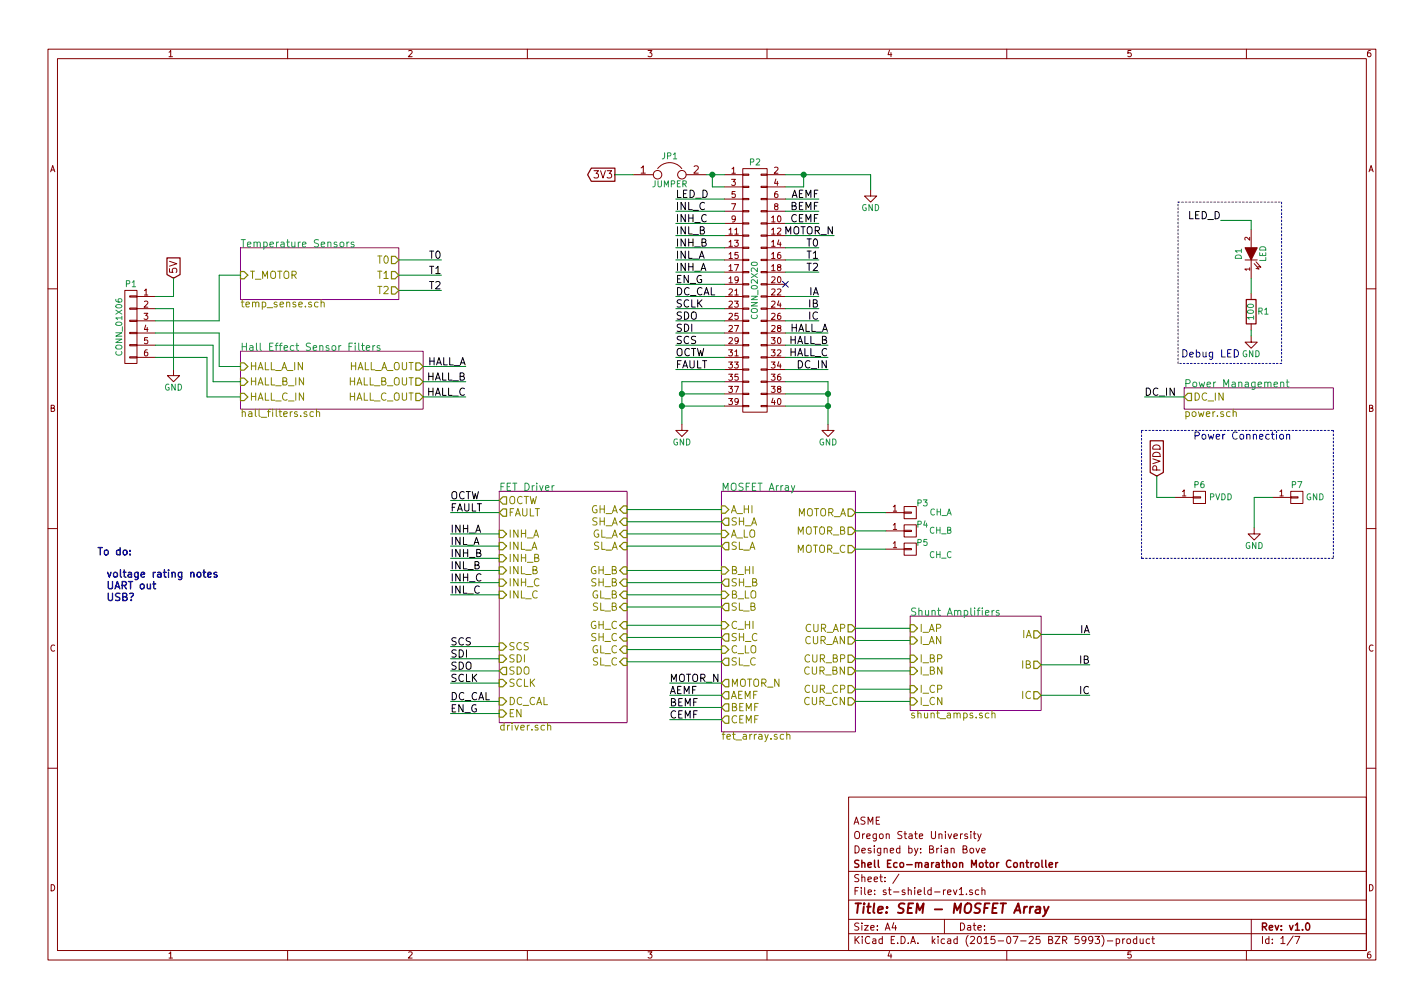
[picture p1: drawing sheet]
EESchema Schematic File Version 2
LIBS:power
LIBS:device
LIBS:transistors
LIBS:conn
LIBS:linear
LIBS:regul
LIBS:74xx
LIBS:cmos4000
LIBS:adc-dac
LIBS:memory
LIBS:xilinx
LIBS:microcontrollers
LIBS:dsp
LIBS:microchip
LIBS:analog_switches
LIBS:motorola
LIBS:texas
LIBS:intel
LIBS:audio
LIBS:interface
LIBS:digital-audio
LIBS:philips
LIBS:display
LIBS:cypress
LIBS:siliconi
LIBS:opto
LIBS:atmel
LIBS:contrib
LIBS:valves
LIBS:borniers
LIBS:drv8303
LIBS:dual-pmos
LIBS:net-tie
LIBS:ad8691
LIBS:drv8301
LIBS:tlv62566
LIBS:mcp9700
LIBS:fet_parts
LIBS:st-shield-rev1-cache
EELAYER 25 0
EELAYER END
$Descr A4 11693 8268
encoding utf-8
Sheet 1 7
Title "SEM - MOSFET Array"
Date ""
Rev "v1.0"
Comp "Shell Eco-marathon Motor Controller"
Comment1 "Designed by: Brian Bove"
Comment2 "Oregon State University"
Comment3 "ASME"
Comment4 ""
$EndDescr
$Sheet
S 4100 4025 1050 1900
U 55F1E8D5
F0 "FET Driver" 60
F1 "driver.sch" 60
F2 "GH_A" I R 5150 4175 60 
F3 "GH_B" I R 5150 4675 60 
F4 "GH_C" I R 5150 5125 60 
F5 "GL_A" I R 5150 4375 60 
F6 "GL_B" I R 5150 4875 60 
F7 "GL_C" I R 5150 5325 60 
F8 "EN" I L 4100 5850 60 
F9 "SCS" I L 4100 5300 60 
F10 "SCLK" I L 4100 5600 60 
F11 "SDO" O L 4100 5500 60 
F12 "SDI" I L 4100 5400 60 
F13 "DC_CAL" I L 4100 5750 60 
F14 "OCTW" O L 4100 4100 60 
F15 "FAULT" O L 4100 4200 60 
F16 "SH_C" I R 5150 5225 60 
F17 "SH_B" I R 5150 4775 60 
F18 "SH_A" I R 5150 4275 60 
F19 "SL_A" I R 5150 4475 60 
F20 "INH_A" I L 4100 4375 60 
F21 "INH_B" I L 4100 4575 60 
F22 "INH_C" I L 4100 4775 60 
F23 "INL_A" I L 4100 4475 60 
F24 "INL_B" I L 4100 4675 60 
F25 "INL_C" I L 4100 4875 60 
F26 "SL_B" I R 5150 4975 60 
F27 "SL_C" I R 5150 5425 60 
$EndSheet
$Sheet
S 5925 4025 1100 1975
U 55F1E8D8
F0 "MOSFET Array" 60
F1 "fet_array.sch" 60
F2 "MOTOR_A" O R 7025 4200 60 
F3 "A_LO" I L 5925 4375 60 
F4 "A_HI" I L 5925 4175 60 
F5 "CUR_AN" O R 7025 5250 60 
F6 "CUR_AP" O R 7025 5150 60 
F7 "SL_A" O L 5925 4475 60 
F8 "SH_A" O L 5925 4275 60 
F9 "MOTOR_B" O R 7025 4350 60 
F10 "B_LO" I L 5925 4875 60 
F11 "B_HI" I L 5925 4675 60 
F12 "CUR_BN" O R 7025 5500 60 
F13 "CUR_BP" O R 7025 5400 60 
F14 "SL_B" O L 5925 4975 60 
F15 "SH_B" O L 5925 4775 60 
F16 "MOTOR_C" O R 7025 4500 60 
F17 "C_LO" I L 5925 5325 60 
F18 "C_HI" I L 5925 5125 60 
F19 "CUR_CN" O R 7025 5750 60 
F20 "CUR_CP" O R 7025 5650 60 
F21 "SL_C" O L 5925 5425 60 
F22 "SH_C" O L 5925 5225 60 
F23 "MOTOR_N" O L 5925 5600 60 
F24 "AEMF" O L 5925 5700 60 
F25 "BEMF" O L 5925 5800 60 
F26 "CEMF" O L 5925 5900 60 
$EndSheet
$Sheet
S 7475 5050 1075 775 
U 55F1E8DB
F0 "Shunt Amplifiers" 60
F1 "shunt_amps.sch" 60
F2 "I_AP" I L 7475 5150 60 
F3 "I_AN" I L 7475 5250 60 
F4 "IA" O R 8550 5200 60 
F5 "I_CP" I L 7475 5650 60 
F6 "I_CN" I L 7475 5750 60 
F7 "IC" O R 8550 5700 60 
F8 "I_BP" I L 7475 5400 60 
F9 "I_BN" I L 7475 5500 60 
F10 "IB" O R 8550 5450 60 
$EndSheet
$Sheet
S 1975 2025 1300 425 
U 55F1E8DE
F0 "Temperature Sensors" 60
F1 "temp_sense.sch" 60
F2 "T1" O R 3275 2250 60 
F3 "T2" O R 3275 2375 60 
F4 "T_MOTOR" I L 1975 2250 60 
F5 "T0" O R 3275 2125 60 
$EndSheet
$Sheet
S 1975 2875 1500 475 
U 560DD722
F0 "Hall Effect Sensor Filters" 60
F1 "hall_filters.sch" 60
F2 "HALL_A_IN" I L 1975 3000 60 
F3 "HALL_A_OUT" O R 3475 3000 60 
F4 "HALL_B_IN" I L 1975 3125 60 
F5 "HALL_B_OUT" O R 3475 3125 60 
F6 "HALL_C_IN" I L 1975 3250 60 
F7 "HALL_C_OUT" O R 3475 3250 60 
$EndSheet
Text Notes 800  4550 0    60   ~ 12
To do:
Text Notes 875  4925 0    60   ~ 12
voltage rating notes\nUART out\nUSB?
$Sheet
S 9725 3175 1225 175 
U 561CA81A
F0 "Power Management" 60
F1 "power.sch" 60
F2 "DC_IN" O L 9725 3250 60 
$EndSheet
$Comp
L LED D1
U 1 1
P 10275 2075
F 0 "D1" H 10275 2175 50  0000 C CNN
F 1 "LED" H 10275 1975 50  0000 C CNN
F 2 "SMD_Packages:SMD-1206_Pol" H 10275 2075 60  0001 C CNN
F 3 "" H 10275 2075 60  0000 C CNN
	1    10275 2075
	0    -1   -1   0   
$EndComp
$Comp
L R R1
U 1 1
P 10275 2550
F 0 "R1" H 10375 2550 50  0000 C CNN
F 1 "100" V 10275 2550 50  0000 C CNN
F 2 "Resistors_SMD:R_0805" V 10205 2550 30  0001 C CNN
F 3 "" H 10275 2550 30  0000 C CNN
	1    10275 2550
	1    0    0    -1  
$EndComp
Text Label 10025 1800 2    60   ~ 0
LED_D
$Comp
L GND #PWR01
U 1 1
P 10275 2750
F 0 "#PWR01" H 10275 2500 50  0001 C CNN
F 1 "GND" H 10275 2600 50  0000 C CNN
F 2 "" H 10275 2750 60  0000 C CNN
F 3 "" H 10275 2750 60  0000 C CNN
	1    10275 2750
	1    0    0    -1  
$EndComp
$Comp
L CONN_02X20 P2
U 1 1
P 6200 2375
F 0 "P2" H 6200 3425 50  0000 C CNN
F 1 "CONN_02X20" V 6200 2375 50  0000 C CNN
F 2 "Pin_Headers:Pin_Header_Straight_2x20" H 6200 1425 60  0001 C CNN
F 3 "" H 6200 1425 60  0000 C CNN
	1    6200 2375
	1    0    0    -1  
$EndComp
$Comp
L JUMPER JP1
U 1 1
P 5500 1425
F 0 "JP1" H 5500 1575 50  0000 C CNN
F 1 "JUMPER" H 5500 1345 50  0000 C CNN
F 2 "Pin_Headers:Pin_Header_Straight_1x02" H 5500 1425 60  0001 C CNN
F 3 "" H 5500 1425 60  0000 C CNN
	1    5500 1425
	1    0    0    -1  
$EndComp
Text GLabel 5050 1425 0    60   Output ~ 0
3V3
$Comp
L GND #PWR02
U 1 1
P 7150 1550
F 0 "#PWR02" H 7150 1300 50  0001 C CNN
F 1 "GND" H 7150 1400 50  0000 C CNN
F 2 "" H 7150 1550 60  0000 C CNN
F 3 "" H 7150 1550 60  0000 C CNN
	1    7150 1550
	1    0    0    -1  
$EndComp
Text Label 5550 1625 0    60   ~ 0
LED_D
Text Label 5550 2225 0    60   ~ 0
INH_A
Text Label 5550 2125 0    60   ~ 0
INL_A
Text Label 5550 1925 0    60   ~ 0
INL_B
Text Label 5550 2025 0    60   ~ 0
INH_B
Text Label 5550 1825 0    60   ~ 0
INH_C
Text Label 5550 1725 0    60   ~ 0
INL_C
Text Label 5550 2825 0    60   ~ 0
SCS
Text Label 5550 2725 0    60   ~ 0
SDI
Text Label 5550 2625 0    60   ~ 0
SDO
Text Label 5550 2525 0    60   ~ 0
SCLK
Text Label 5550 2925 0    60   ~ 0
OCTW
Text Label 5550 3025 0    60   ~ 0
FAULT
Text Label 5550 2325 0    60   ~ 0
EN_G
NoConn ~ 6450 2325
Text Label 3700 4375 0    60   ~ 0
INH_A
Text Label 3700 4475 0    60   ~ 0
INL_A
Text Label 3700 4675 0    60   ~ 0
INL_B
Text Label 3700 4575 0    60   ~ 0
INH_B
Text Label 3700 4775 0    60   ~ 0
INH_C
Text Label 3700 4875 0    60   ~ 0
INL_C
Text Label 3700 5300 0    60   ~ 0
SCS
Text Label 3700 5400 0    60   ~ 0
SDI
Text Label 3700 5500 0    60   ~ 0
SDO
Text Label 3700 5600 0    60   ~ 0
SCLK
Text Label 3700 4100 0    60   ~ 0
OCTW
Text Label 3700 4200 0    60   ~ 0
FAULT
Text Label 3700 5750 0    60   ~ 0
DC_CAL
Text Label 3700 5850 0    60   ~ 0
EN_G
Text Label 5550 2425 0    60   ~ 0
DC_CAL
Text Label 8950 5200 2    60   ~ 0
IA
Text Label 8950 5450 2    60   ~ 0
IB
Text Label 8950 5700 2    60   ~ 0
IC
Text Label 6725 2425 2    60   ~ 0
IA
Text Label 6725 2525 2    60   ~ 0
IB
Text Label 6725 2625 2    60   ~ 0
IC
Text Label 5500 5600 0    60   ~ 0
MOTOR_N
Text Label 5500 5700 0    60   ~ 0
AEMF
Text Label 5500 5800 0    60   ~ 0
BEMF
Text Label 5500 5900 0    60   ~ 0
CEMF
Text Label 6850 1925 2    60   ~ 0
MOTOR_N
Text Label 6725 1625 2    60   ~ 0
AEMF
Text Label 6725 1725 2    60   ~ 0
BEMF
Text Label 6725 1825 2    60   ~ 0
CEMF
Text Label 3825 3000 2    60   ~ 0
HALL_A
Text Label 3825 3125 2    60   ~ 0
HALL_B
Text Label 3825 3250 2    60   ~ 0
HALL_C
Text Label 6800 2725 2    60   ~ 0
HALL_A
Text Label 6800 2825 2    60   ~ 0
HALL_B
Text Label 6800 2925 2    60   ~ 0
HALL_C
Text Label 3625 2125 2    60   ~ 0
T0
Text Label 3625 2250 2    60   ~ 0
T1
Text Label 3625 2375 2    60   ~ 0
T2
Text Label 6725 2025 2    60   ~ 0
T0
Text Label 6725 2125 2    60   ~ 0
T1
Text Label 6725 2225 2    60   ~ 0
T2
Text Label 9400 3250 0    60   ~ 0
DC_IN
Text Label 6800 3025 2    60   ~ 0
DC_IN
$Comp
L CONN_01X06 P1
U 1 1
P 1075 2675
F 0 "P1" H 1075 3025 50  0000 C CNN
F 1 "CONN_01X06" V 1175 2675 50  0000 C CNN
F 2 "Pin_Headers:Pin_Header_Straight_1x06" H 1075 2675 60  0001 C CNN
F 3 "" H 1075 2675 60  0000 C CNN
	1    1075 2675
	-1   0    0    -1  
$EndComp
Text GLabel 1425 2275 1    60   Input ~ 0
5V
$Comp
L GND #PWR03
U 1 1
P 1425 3025
F 0 "#PWR03" H 1425 2775 50  0001 C CNN
F 1 "GND" H 1425 2875 50  0000 C CNN
F 2 "" H 1425 3025 60  0000 C CNN
F 3 "" H 1425 3025 60  0000 C CNN
	1    1425 3025
	1    0    0    -1  
$EndComp
$Comp
L CONN_01X01 P3
U 1 1
P 7475 4200
F 0 "P3" H 7575 4275 50  0000 C CNN
F 1 "CH_A" H 7725 4200 50  0000 C CNN
F 2 "Pin_Headers:Pin_Header_Straight_1x01" H 7475 4200 60  0001 C CNN
F 3 "" H 7475 4200 60  0000 C CNN
	1    7475 4200
	1    0    0    -1  
$EndComp
$Comp
L CONN_01X01 P4
U 1 1
P 7475 4350
F 0 "P4" H 7575 4400 50  0000 C CNN
F 1 "CH_B" H 7725 4350 50  0000 C CNN
F 2 "Pin_Headers:Pin_Header_Straight_1x01" H 7475 4350 60  0001 C CNN
F 3 "" H 7475 4350 60  0000 C CNN
	1    7475 4350
	1    0    0    -1  
$EndComp
$Comp
L CONN_01X01 P5
U 1 1
P 7475 4500
F 0 "P5" H 7575 4550 50  0000 C CNN
F 1 "CH_C" H 7725 4450 50  0000 C CNN
F 2 "Pin_Headers:Pin_Header_Straight_1x01" H 7475 4500 60  0001 C CNN
F 3 "" H 7475 4500 60  0000 C CNN
	1    7475 4500
	1    0    0    -1  
$EndComp
$Comp
L CONN_01X01 P6
U 1 1
P 9850 4075
F 0 "P6" H 9850 4175 50  0000 C CNN
F 1 "PVDD" H 10025 4075 50  0000 C CNN
F 2 "Pin_Headers:Pin_Header_Straight_1x01" H 9850 4075 60  0001 C CNN
F 3 "" H 9850 4075 60  0000 C CNN
	1    9850 4075
	1    0    0    -1  
$EndComp
Text GLabel 9500 3900 1    60   Input ~ 0
PVDD
$Comp
L CONN_01X01 P7
U 1 1
P 10650 4075
F 0 "P7" H 10650 4175 50  0000 C CNN
F 1 "GND" H 10800 4075 50  0000 C CNN
F 2 "Pin_Headers:Pin_Header_Straight_1x01" H 10650 4075 60  0001 C CNN
F 3 "" H 10650 4075 60  0000 C CNN
	1    10650 4075
	1    0    0    -1  
$EndComp
$Comp
L GND #PWR04
U 1 1
P 10300 4325
F 0 "#PWR04" H 10300 4075 50  0001 C CNN
F 1 "GND" H 10300 4175 50  0000 C CNN
F 2 "" H 10300 4325 60  0000 C CNN
F 3 "" H 10300 4325 60  0000 C CNN
	1    10300 4325
	1    0    0    -1  
$EndComp
Text Notes 9800 3600 0    60   ~ 0
Power Connection
Text Notes 9700 2925 0    60   ~ 0
Debug LED
Wire Wire Line
	5150 4175 5925 4175
Wire Wire Line
	5150 4275 5925 4275
Wire Wire Line
	5925 4375 5150 4375
Wire Wire Line
	5150 4475 5925 4475
Wire Wire Line
	5150 4675 5925 4675
Wire Wire Line
	5150 4775 5925 4775
Wire Wire Line
	5150 4875 5925 4875
Wire Wire Line
	5150 4975 5925 4975
Wire Wire Line
	5150 5225 5925 5225
Wire Wire Line
	5925 5125 5150 5125
Wire Wire Line
	5150 5325 5925 5325
Wire Wire Line
	5925 5425 5150 5425
Wire Wire Line
	7025 5150 7475 5150
Wire Wire Line
	7475 5250 7025 5250
Wire Wire Line
	7025 5400 7475 5400
Wire Wire Line
	7475 5500 7025 5500
Wire Wire Line
	7025 5650 7475 5650
Wire Wire Line
	7475 5750 7025 5750
Wire Wire Line
	10275 2400 10275 2275
Wire Wire Line
	10025 1800 10275 1800
Wire Wire Line
	10275 1800 10275 1875
Wire Wire Line
	10275 2700 10275 2750
Wire Wire Line
	5800 1425 5950 1425
Wire Wire Line
	5200 1425 5050 1425
Wire Wire Line
	7150 1425 7150 1550
Wire Wire Line
	6450 1425 7150 1425
Wire Wire Line
	6450 1525 6600 1525
Wire Wire Line
	6600 1525 6600 1425
Connection ~ 6600 1425
Wire Wire Line
	5950 1525 5850 1525
Wire Wire Line
	5850 1525 5850 1425
Connection ~ 5850 1425
Wire Wire Line
	5550 1625 5950 1625
Wire Wire Line
	6450 1625 6725 1625
Wire Wire Line
	6450 1725 6725 1725
Wire Wire Line
	6450 1825 6725 1825
Wire Wire Line
	6450 1925 6850 1925
Wire Wire Line
	5950 1725 5550 1725
Wire Wire Line
	5950 1825 5550 1825
Wire Wire Line
	5950 1925 5550 1925
Wire Wire Line
	5950 2025 5550 2025
Wire Wire Line
	5950 2125 5550 2125
Wire Wire Line
	5950 2225 5550 2225
Wire Wire Line
	6450 2125 6725 2125
Wire Wire Line
	6450 2225 6725 2225
Wire Wire Line
	6450 2025 6725 2025
Wire Wire Line
	4100 4375 3700 4375
Wire Wire Line
	4100 4475 3700 4475
Wire Wire Line
	4100 4575 3700 4575
Wire Wire Line
	4100 4675 3700 4675
Wire Wire Line
	4100 4775 3700 4775
Wire Wire Line
	4100 4875 3700 4875
Wire Wire Line
	4100 5300 3700 5300
Wire Wire Line
	4100 5400 3700 5400
Wire Wire Line
	4100 5500 3700 5500
Wire Wire Line
	4100 5600 3700 5600
Wire Wire Line
	4100 4100 3700 4100
Wire Wire Line
	4100 4200 3700 4200
Wire Wire Line
	4100 5750 3700 5750
Wire Wire Line
	4100 5850 3700 5850
Wire Wire Line
	5950 2325 5550 2325
Wire Wire Line
	8550 5200 8950 5200
Wire Wire Line
	8550 5450 8950 5450
Wire Wire Line
	8550 5700 8950 5700
Wire Wire Line
	6450 2425 6725 2425
Wire Wire Line
	6450 2525 6725 2525
Wire Wire Line
	6450 2625 6725 2625
Wire Wire Line
	5925 5600 5500 5600
Wire Wire Line
	5925 5700 5500 5700
Wire Wire Line
	5925 5800 5500 5800
Wire Wire Line
	5925 5900 5500 5900
Wire Wire Line
	5950 2425 5550 2425
Wire Wire Line
	5950 2525 5550 2525
Wire Wire Line
	5950 2625 5550 2625
Wire Wire Line
	5950 2725 5550 2725
Wire Wire Line
	3475 3000 3825 3000
Wire Wire Line
	3475 3125 3825 3125
Wire Wire Line
	3475 3250 3825 3250
Wire Wire Line
	6450 2725 6800 2725
Wire Wire Line
	6450 2825 6800 2825
Wire Wire Line
	6450 2925 6800 2925
Wire Wire Line
	3275 2125 3625 2125
Wire Wire Line
	3275 2250 3625 2250
Wire Wire Line
	3275 2375 3625 2375
Wire Wire Line
	5950 2825 5550 2825
Wire Wire Line
	5950 2925 5550 2925
Wire Wire Line
	5950 3025 5550 3025
Wire Wire Line
	9725 3250 9400 3250
Wire Wire Line
	6450 3025 6800 3025
Wire Wire Line
	1275 2425 1425 2425
Wire Wire Line
	1425 2425 1425 2275
Wire Wire Line
	1275 2525 1425 2525
Wire Wire Line
	1425 2525 1425 3025
Wire Wire Line
	1975 2250 1800 2250
Wire Wire Line
	1800 2250 1800 2625
Wire Wire Line
	1800 2625 1275 2625
Wire Wire Line
	1975 3000 1800 3000
Wire Wire Line
	1800 3000 1800 2725
Wire Wire Line
	1800 2725 1275 2725
Wire Wire Line
	1975 3125 1750 3125
Wire Wire Line
	1750 3125 1750 2825
Wire Wire Line
	1750 2825 1275 2825
Wire Wire Line
	1975 3250 1700 3250
Wire Wire Line
	1700 3250 1700 2925
Wire Wire Line
	1700 2925 1275 2925
Wire Wire Line
	7275 4200 7025 4200
Wire Wire Line
	7025 4350 7275 4350
Wire Wire Line
	7025 4500 7275 4500
Wire Wire Line
	9650 4075 9500 4075
Wire Wire Line
	9500 4075 9500 3900
Wire Wire Line
	10450 4075 10300 4075
Wire Wire Line
	10300 4075 10300 4325
Wire Notes Line
	9375 3525 10950 3525
Wire Notes Line
	10950 3525 10950 4575
Wire Notes Line
	10950 4575 9375 4575
Wire Notes Line
	9375 4575 9375 3525
Wire Notes Line
	9675 1650 10525 1650
Wire Notes Line
	10525 1650 10525 2975
Wire Notes Line
	10525 2975 9675 2975
Wire Notes Line
	9675 2975 9675 1650
Wire Wire Line
	5950 3125 5600 3125
Wire Wire Line
	5600 3125 5600 3475
Wire Wire Line
	6450 3125 6800 3125
Wire Wire Line
	6800 3125 6800 3475
Wire Wire Line
	6450 3325 6800 3325
Connection ~ 6800 3325
Wire Wire Line
	6450 3225 6800 3225
Connection ~ 6800 3225
Wire Wire Line
	5950 3225 5600 3225
Connection ~ 5600 3225
Wire Wire Line
	5950 3325 5600 3325
Connection ~ 5600 3325
$Comp
L GND #PWR05
U 1 1
P 5600 3475
F 0 "#PWR05" H 5600 3225 50  0001 C CNN
F 1 "GND" H 5600 3325 50  0000 C CNN
F 2 "" H 5600 3475 60  0000 C CNN
F 3 "" H 5600 3475 60  0000 C CNN
	1    5600 3475
	1    0    0    -1  
$EndComp
$Comp
L GND #PWR06
U 1 1
P 6800 3475
F 0 "#PWR06" H 6800 3225 50  0001 C CNN
F 1 "GND" H 6800 3325 50  0000 C CNN
F 2 "" H 6800 3475 60  0000 C CNN
F 3 "" H 6800 3475 60  0000 C CNN
	1    6800 3475
	1    0    0    -1  
$EndComp
$EndSCHEMATC
